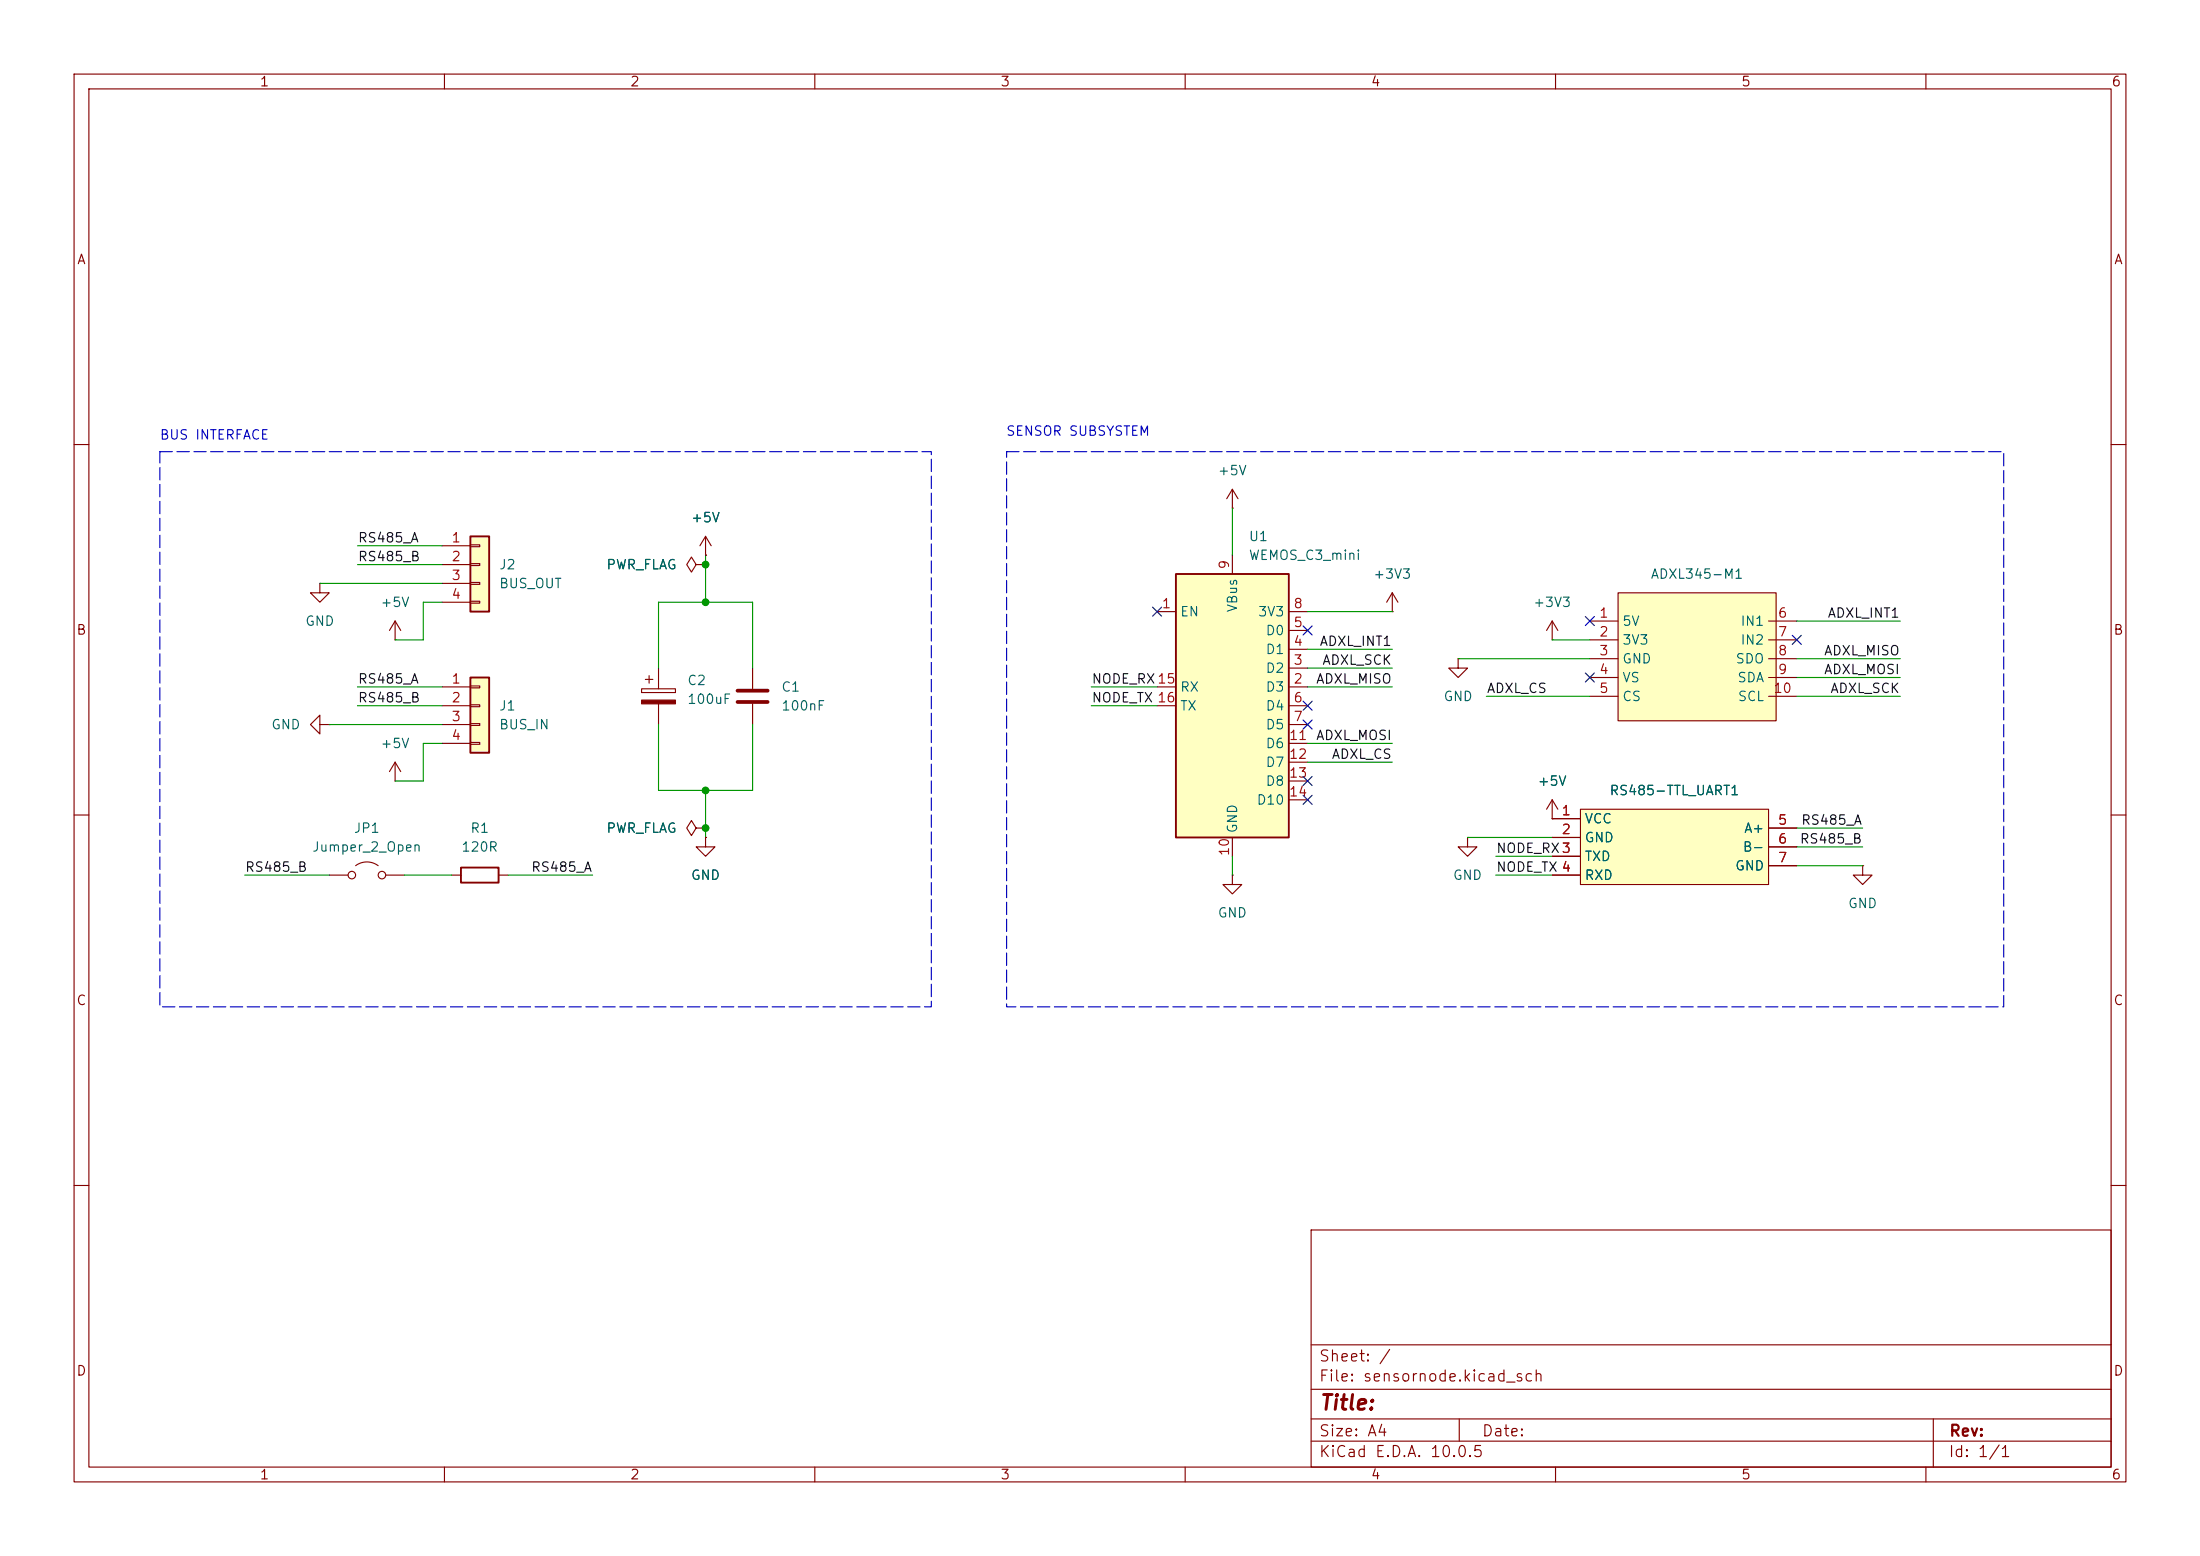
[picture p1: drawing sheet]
<svg xmlns="http://www.w3.org/2000/svg" width="297mm" height="210mm" viewBox="0 0 297 210" stroke-linecap="round" stroke-linejoin="round" font-family="sans-serif">
<g fill="none" stroke="#840000" stroke-width=".15">
<path d="M10 10h277v190h-277zM12 12h273v186h-273zM60 10v2M110 10v2M160 10v2M210 10v2M260 10v2M10 60h2M285 60h2M43.2 97.8v-1.3l-1.3 1.3 1.3 1.3v-1.3h1.2M44.4 97.8h.1M10 110h2"/>
<path d="M285 110h2M10 160h2M177 166h108v32h-108zM285 160h2M60 198v2M110 198v2M160 198v2M177 194.5h108M177 191.5h108M177 187.5h108M177 181.5h108M197 191.5v3"/>
<path d="M210 198v2M260 198v2M261 191.5v6.5"/>
</g>
<path d="M63.5 72.4h2.5v10.2h-2.5z" fill="#ffffc2"/>
<path d="M63.5 72.4h2.5v10.2h-2.5zM62.2 117.1h5.1v2h-5.1z" fill="none" stroke="#840000" stroke-width=".25"/>
<g fill="none" stroke="#840000" stroke-width=".15">
<path d="M59.7 73.7h3.8M59.7 76.2h3.8M59.7 78.7h3.8M63.5 73.5h1.3v.3h-1.3zM63.5 76.1h1.3v.2h-1.3zM63.5 78.6h1.3v.3h-1.3zM59.7 81.3h3.8M63.5 81.2h1.3v.2h-1.3zM86.6 93h4.6v.5h-4.6zM87.1 91.7h1M87.6 91.2v1M88.9 90.2v2.8"/>
<path d="M88.9 95v2.8M61 118.1h1.2M67.3 118.1h1.3M94 111.8l-.7 1-.6-1 .6-1.1 .7 1.1h1.2M95.2 111.8h.1M95.2 113v1.3h1.3l-1.3 1.3-1.2-1.3h1.2M95.2 113h.1M198.1 113v1.3h1.3l-1.3 1.3-1.3-1.3h1.3M198.1 113h.1M251.5 116.8v1.3h1.2l-1.2 1.3-1.3-1.3h1.3M251.5 116.8h.1"/>
</g>
<path d="M86.6 94.5h4.6v.5h-4.6z" fill="#840000" stroke="#840000" stroke-width=".15"/>
<path d="M213.4 109.2h25.4v10.2h-25.4z" fill="#ffffc2"/>
<path d="M209.5 110.5h3.9M209.5 113h3.9M209.5 115.6h3.9M209.5 118.1h3.9M213.4 109.2h25.4v10.2h-25.4zM238.8 111.8h3.8M238.8 114.3h3.8M238.8 116.8h3.8" fill="none" stroke="#840000" stroke-width=".15"/>
<path d="M63.5 91.4h2.5v10.2h-2.5z" fill="#ffffc2"/>
<path d="M63.5 91.4h2.5v10.2h-2.5z" fill="none" stroke="#840000" stroke-width=".25"/>
<g fill="none" stroke="#840000" stroke-width=".15">
<path d="M43.2 78.7v1.3h1.2l-1.2 1.3-1.3-1.3h1.3M43.2 78.7h.1M94 76.2l-.7 1-.6-1 .6-1 .7 1h1.2M95.2 76.2h.1M53.3 86.4h.1M53.3 83.8v2.6M53.3 83.8l-.7 1.3M53.3 83.8l.8 1.3M59.7 92.7h3.8M59.7 95.3h3.8M59.7 97.8h3.8M63.5 92.6h1.3v.2h-1.3z"/>
<path d="M63.5 95.1h1.3v.3h-1.3zM63.5 97.7h1.3v.2h-1.3zM53.3 105.4h.1M53.3 102.9l-.7 1.2M53.3 102.9l.8 1.2M53.3 102.9v2.5M59.7 100.3h3.8M63.5 100.2h1.3v.3h-1.3z"/>
</g>
<path d="M158.7 77.5h15.3v35.5h-15.3z" fill="#ffffc2"/>
<path d="M158.7 77.5h15.3v35.5h-15.3z" fill="none" stroke="#840000" stroke-width=".25"/>
<g fill="none" stroke="#840000" stroke-width=".15">
<path d="M166.4 74.9v2.6M156.2 82.6h2.5M156.2 92.7h2.5M156.2 95.3h2.5M174 82.6h2.5M174 92.7h2.5M174 90.2h2.5M174 87.6h2.5M174 85.1h2.5M174 95.3h2.5M174 97.8h2.5M188 82.6h.1"/>
<path d="M188 80l-.8 1.3M188 80l.7 1.3M188 80v2.6M196.8 88.9v1.3h1.3l-1.3 1.2-1.2-1.2h1.2M196.8 88.9h.1M209.5 86.4h.1M209.5 83.8l-.7 1.3M209.5 83.8l.8 1.3M209.5 83.8v2.6M44.4 118.1h2.6M48 116.8a2.54 2.54 0 0 1 3.1 0M52.1 118.1h2.5"/>
<path d="M166.4 118.1v1.3h1.2l-1.2 1.3-1.3-1.3h1.3M166.4 118.1h.1M166.4 113v2.6M174 100.3h2.5M174 102.9h2.5M174 105.4h2.5M174 108h2.5"/>
<circle cx="47.5" cy="118.1" r=".51"/>
<circle cx="51.6" cy="118.1" r=".51"/>
</g>
<path d="M218.4 80h21.4v17.3h-21.4z" fill="#ffffc2"/>
<g fill="none" stroke="#840000" stroke-width=".15">
<path d="M95.2 74.9h.1M95.2 76.2h.1M95.2 72.4l-.7 1.3M95.2 72.4l.8 1.3M95.2 72.4v2.5M166.4 68.6h.1M166.4 66l-.8 1.3M166.4 66l.7 1.3M166.4 66v2.6M101.6 90.2v2.8M101.6 95v2.8M214.6 83.8h3.8"/>
<path d="M214.6 86.4h3.8M214.6 88.9h3.8M214.6 91.4h3.8M214.6 94h3.8M218.4 80h21.4v17.3h-21.4zM238.8 83.8h3.8M238.8 86.4h3.8M238.8 88.9h3.8M238.8 91.4h3.8M238.8 94h3.8M95.2 113h.1M95.2 111.8h.1"/>
<path d="M209.5 110.5h.1M209.5 108l-.7 1.2M209.5 108l.8 1.2M209.5 108v2.5M209.5 110.5h3.9M209.5 113h3.9M209.5 115.6h3.9M209.5 118.1h3.9M238.8 111.8h3.8M238.8 114.3h3.8M238.8 116.8h3.8"/>
</g>
<path d="M99.6 93.2h4M99.6 94.7h4" fill="none" stroke="#840000" stroke-width=".51"/>
<g fill="none" stroke="#009600" stroke-width=".15">
<path d="M43.2 78.7h16.5M48.3 73.7h11.4M48.3 76.2h11.4M95.2 74.9v6.4M166.4 68.6v6.3M44.4 97.8h15.3M48.3 95.3h11.4M48.3 92.7h11.4M59.7 81.3h-2.6v5.1h-3.8M88.9 90.2v-8.9h12.7v8.9M88.9 97.8v8.9h12.7v-8.9M147.3 95.3h8.9"/>
<path d="M147.3 92.7h8.9M176.5 92.7h11.5M176.5 82.6h11.5M176.5 87.6h11.5M176.5 90.2h11.5M196.8 88.9h17.8M200.7 94h13.9M209.5 86.4h5.1M242.6 91.4h13.9M242.6 94h13.9M242.6 88.9h13.9M242.6 83.8h13.9"/>
<path d="M33 118.1h11.4M54.6 118.1h6.4M59.7 100.3h-2.6v5.1h-3.8M68.6 118.1h11.4M95.2 106.7v6.3M166.4 115.6v2.5M176.5 102.9h11.5M176.5 100.3h11.5M198.1 113h11.4M201.9 115.6h7.6M201.9 118.1h7.6M242.6 116.8h8.9"/>
<path d="M242.6 114.3h8.9M242.6 111.8h8.9"/>
</g>
<g fill="none" stroke="#000084" stroke-width=".15">
<path d="M155.6 81.9l1.2 1.3M156.8 81.9l-1.2 1.3M175.9 84.5l1.2 1.2M175.9 97.2l1.2 1.2M175.9 94.6l1.2 1.3M177.1 84.5l-1.2 1.2M177.1 97.2l-1.2 1.2M177.1 94.6l-1.2 1.3M214 83.2l1.2 1.2M214 90.8l1.2 1.2M215.2 83.2l-1.2 1.2M215.2 90.8l-1.2 1.2"/>
<path d="M242 85.8l1.2 1.2M243.2 85.8l-1.2 1.2M175.9 107.3l1.2 1.3M175.9 104.8l1.2 1.2M177.1 107.3l-1.2 1.3M177.1 104.8l-1.2 1.2"/>
</g>
<path d="M21.6 61h104.1v74.9h-104.1zM135.9 61h134.6v74.9h-134.6z" fill="none" stroke="#0000c2" stroke-width=".15" stroke-dasharray="1.7 .6"/>
<g fill="#009600" stroke="#009600" stroke-width=".14">
<circle cx="95.2" cy="106.7" r=".46"/>
<circle cx="95.2" cy="76.2" r=".46"/>
<circle cx="95.2" cy="81.3" r=".46"/>
<circle cx="95.2" cy="111.8" r=".46"/>
</g>
<text font-size="2" fill="#840000" x="178" y="190.8">Title:</text>
<g font-size="1.5" fill="#840000">
<text x="178" y="184.1">Sheet: /</text>
<text x="178" y="186.8">File: sensornode.kicad_sch</text>
<text x="178" y="197">KiCad E.D.A. 10.0.5</text>
<text x="178" y="194.2">Size: A4</text>
<text x="200" y="194.2">Date:</text>
<text x="263" y="197">Id: 1/1</text>
<text x="263" y="194.2">Rev:</text>
</g>
<g font-size="1.3" fill="#840000">
<text x="35" y="12">1</text>
<text x="85" y="12">2</text>
<text x="135" y="12">3</text>
<text x="185" y="12">4</text>
<text x="235" y="12">5</text>
<text x="285" y="12">6</text>
<text x="10.3" y="36">A</text>
<text x="285.3" y="36">A</text>
<text x="10.2" y="86">B</text>
<text x="285.2" y="86">B</text>
<text x="10.2" y="136">C</text>
<text x="285.2" y="136">C</text>
<text x="10.2" y="186">D</text>
<text x="285.2" y="186">D</text>
<text x="35" y="200">1</text>
<text x="85" y="200">2</text>
<text x="135" y="200">3</text>
<text x="185" y="200">4</text>
<text x="235" y="200">5</text>
<text x="285" y="200">6</text>
</g>
<g font-size="1.3" fill="#0000c2">
<text x="21.5" y="59.6">BUS INTERFACE</text>
<text x="135.7" y="59.1">SENSOR SUBSYSTEM</text>
</g>
<g font-size="1.3" fill="#006464">
<text x="164.3" y="64.5">+5V</text>
<text x="93.2" y="70.8">+5V</text>
<text x="67.3" y="77.2">J2</text>
<text x="81.8" y="77.2">PWR_FLAG</text>
<text x="168.5" y="73.4">U1</text>
<text x="168.5" y="75.9">WEMOS_C3_mini</text>
<text x="51.3" y="82.2">+5V</text>
<text x="67.3" y="79.7">BUS_OUT</text>
<text x="159.2" y="83.5">EN</text>
<text x="167.3" y="82.7" transform="rotate(-90 167.3 82.7)">VBus</text>
<text x="169.7" y="83.5">3V3</text>
<text x="185.3" y="78.4">+3V3</text>
<text x="206.9" y="82.2">+3V3</text>
<text x="222.8" y="78.4">ADXL345-M1</text>
<text x="41.1" y="84.8">GND</text>
<text x="170.8" y="88.6">D1</text>
<text x="170.8" y="86.1">D0</text>
<text x="218.9" y="84.8">5V</text>
<text x="218.9" y="87.3">3V3</text>
<text x="218.9" y="89.9">GND</text>
<text x="234.2" y="89.9">SDO</text>
<text x="234.9" y="84.8">IN1</text>
<text x="234.9" y="87.3">IN2</text>
<text x="92.7" y="92.8">C2</text>
<text x="92.7" y="95.3">100uF</text>
<text x="105.4" y="93.7">C1</text>
<text x="159.2" y="93.7">RX</text>
<text x="170.8" y="93.7">D3</text>
<text x="170.8" y="91.1">D2</text>
<text x="194.8" y="94.9">GND</text>
<text x="218.9" y="92.4">VS</text>
<text x="218.9" y="94.9">CS</text>
<text x="234.5" y="92.4">SDA</text>
<text x="234.5" y="94.9">SCL</text>
<text x="36.5" y="98.8">GND</text>
<text x="51.3" y="101.3">+5V</text>
<text x="67.3" y="96.2">J1</text>
<text x="67.3" y="98.8">BUS_IN</text>
<text x="105.4" y="96.2">100nF</text>
<text x="159.2" y="96.2">TX</text>
<text x="170.8" y="96.2">D4</text>
<text x="170.8" y="98.8">D5</text>
<text x="170.8" y="101.3">D6</text>
<text x="170.8" y="103.8">D7</text>
<text x="170.8" y="106.4">D8</text>
<text x="207.5" y="106.4">+5V</text>
<text x="217.2" y="107.6">RS485-TTL_UART1</text>
<text x="47.7" y="112.7">JP1</text>
<text x="63.4" y="112.7">R1</text>
<text x="81.8" y="112.7">PWR_FLAG</text>
<text x="167.3" y="112.5" transform="rotate(-90 167.3 112.5)">GND</text>
<text x="169.6" y="108.9">D10</text>
<text x="213.8" y="111.5">VCC</text>
<text x="213.8" y="114">GND</text>
<text x="235.4" y="112.7">A+</text>
<text x="42.1" y="115.3">Jumper_2_Open</text>
<text x="62.2" y="115.3">120R</text>
<text x="93.2" y="119.1">GND</text>
<text x="196.1" y="119.1">GND</text>
<text x="213.8" y="116.5">TXD</text>
<text x="213.8" y="119.1">RXD</text>
<text x="234.2" y="117.8">GND</text>
<text x="235.2" y="115.3">B-</text>
<text x="164.3" y="124.2">GND</text>
<text x="249.4" y="122.9">GND</text>
</g>
<g font-size="1.3" fill="#0f0f0f">
<text x="48.2" y="73.5">RS485_A</text>
<text x="48.2" y="76.1">RS485_B</text>
<text x="246.6" y="83.7">ADXL_INT1</text>
<text x="178.1" y="87.5">ADXL_INT1</text>
<text x="246.2" y="88.8">ADXL_MISO</text>
<text x="48.2" y="95.1">RS485_B</text>
<text x="48.2" y="92.6">RS485_A</text>
<text x="147.3" y="95.1">NODE_TX 16</text>
<text x="147.3" y="92.6">NODE_RX15</text>
<text x="177.6" y="92.6">ADXL_MISO</text>
<text x="178.4" y="90">ADXL_SCK</text>
<text x="200.6" y="93.9">ADXL_CS</text>
<text x="246.2" y="91.3">ADXL_MOSI</text>
<text x="247" y="93.9">ADXL_SCK</text>
<text x="177.6" y="100.2">ADXL_MOSI</text>
<text x="179.7" y="102.7">ADXL_CS</text>
<text x="243.1" y="111.6">RS485_A</text>
<text x="33" y="118">RS485_B</text>
<text x="71.6" y="118">RS485_A</text>
<text x="201.9" y="118">NODE_TX 4</text>
<text x="201.9" y="115.4">NODE_RX3</text>
<text x="242.9" y="114.2">RS485_B</text>
</g>
<g font-size="1.3" fill="#a90000">
<text x="60.9" y="73.5">1</text>
<text x="60.9" y="76.1">2</text>
<text x="166.2" y="76.9" transform="rotate(-90 166.2 76.9)">9</text>
<text x="60.9" y="78.6">3</text>
<text x="60.9" y="81.1">4</text>
<text x="156.7" y="82.4">1</text>
<text x="174.5" y="82.4">8</text>
<text x="215.8" y="83.7">1</text>
<text x="239.9" y="83.7">6</text>
<text x="174.5" y="87.5">4</text>
<text x="174.5" y="85">5</text>
<text x="215.8" y="86.2">2</text>
<text x="215.8" y="88.8">3</text>
<text x="239.9" y="86.2">7</text>
<text x="239.9" y="88.8">8</text>
<text x="60.9" y="92.6">1</text>
<text x="60.9" y="95.1">2</text>
<text x="174.5" y="92.6">2</text>
<text x="174.5" y="90">3</text>
<text x="174.5" y="95.1">6</text>
<text x="215.8" y="91.3">4</text>
<text x="215.8" y="93.8">5</text>
<text x="239.3" y="93.8">10</text>
<text x="239.9" y="91.3">9</text>
<text x="60.9" y="97.7">3</text>
<text x="60.9" y="100.2">4</text>
<text x="173.9" y="100.2">11</text>
<text x="174.5" y="97.7">7</text>
<text x="173.9" y="102.7">12</text>
<text x="173.9" y="105.3">13</text>
<text x="173.9" y="107.8">14</text>
<text x="210.7" y="110.4">1</text>
<text x="210.7" y="112.9">2</text>
<text x="239.9" y="111.6">5</text>
<text x="166.2" y="115.6" transform="rotate(-90 166.2 115.6)">10</text>
<text x="210.7" y="115.4">3</text>
<text x="210.7" y="118">4</text>
<text x="239.9" y="114.2">6</text>
<text x="239.9" y="116.7">7</text>
</g>
</svg>
